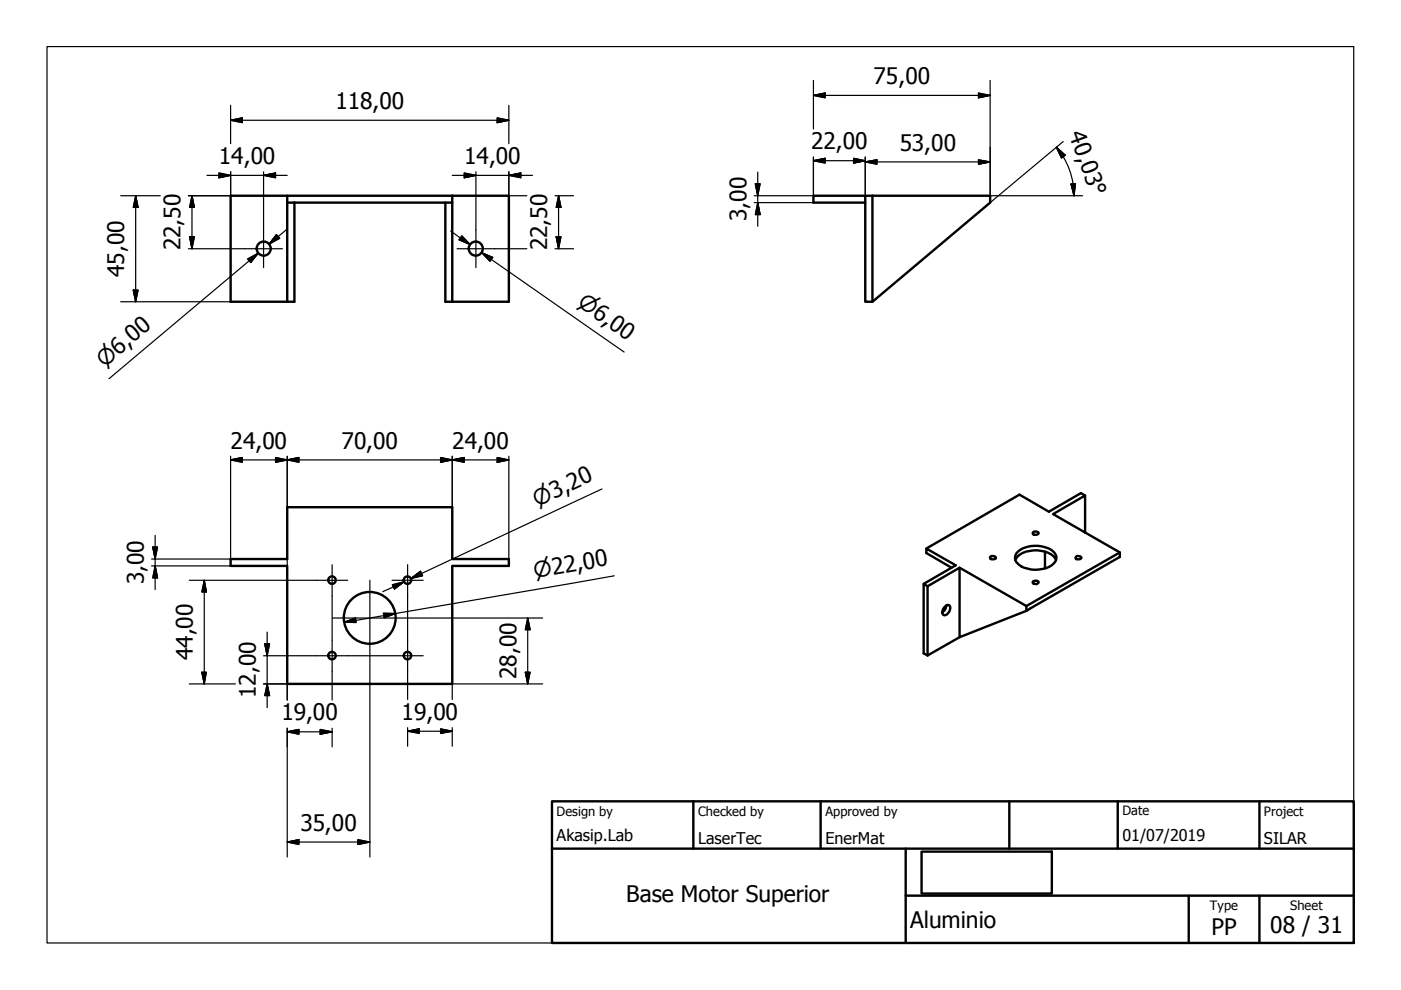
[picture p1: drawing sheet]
<svg xmlns="http://www.w3.org/2000/svg" width="297mm" height="210mm" viewBox="0 0 297 210" stroke-linecap="round" stroke-linejoin="round" font-family="sans-serif">
<!-- layer: Visible (ISO) -->
<g fill="none" stroke="#000" stroke-width=".51">
<path d="M60.9 43v-1.5h-12v22.5h13.5v-21M60.9 43h1.5M60.9 41.5h35M60.9 43v21M62.4 43h33.5M95.9 41.5h12v22.5h-13.5v-21M95.9 41.5v22.5M183.5 41.5h26.4v1.5l-24.9 21h-1.5zM183.5 41.5h-11v1.5h11M185 41.5v22.5M48.9 118.5h12v-11h35v11h12v1.5h-12v25h-35v-25h-12zM210 118a.67 .67 0 0 1 .7-.2 .67 .67 0 0 1 .4 .6l-.2 .1a.78 .78 0 0 1-1-.3z"/>
<path d="M215.3 118.7a3.7 3.7 0 0 1 3.1-1.9 5.4 5.4 0 0 1 5.2 1.5l.3 .4M215.8 116.9a6.3 6.3 0 0 1 7.7 .2 1.71 1.71 0 0 1-.4 2.7 6.2 6.2 0 0 1-7.6-.6 1.66 1.66 0 0 1 .3-2.3zM219.1 112.8a.63 .63 0 0 1 .6-.1 .63 .63 0 0 1 .5 .5l-.2 .1a.73 .73 0 0 1-1.1-.3zM221.6 117v3.5M228.2 118l.5-.1 .6 .3a.79 .79 0 0 1-1.3 .1zM230.1 112.9v-7.8l-6.8 3.9 14.1 8.1v1l-19.8 11.4M230.1 105.1l-.9-.5-6.8 3.9-6.2-3.6-19.8 11.4M237.4 117.1l-19.8 11.4M195.8 123.8l.9 .5M200.7 128.4l-.4 1-.5 .4v-.3a1.22 1.22 0 0 1 1.5-1.1 1.48 1.48 0 0 1-1.1 2.1l-.2-.2-.2-.5M201.7 120.4l-5.3-3.1v-1l6.2 3.6-6.8 3.9v14.7l.9 .5M203.5 135.1v-14.7l-6.8 3.9v14.7"/>
<path d="M203.5 120.4l14.1 8.1v1M217.6 129.5l-14.1 5.6-6.8 3.9M219.1 123.2a.63 .63 0 0 1 .6-.1 .63 .63 0 0 1 .5 .5 .75 .75 0 0 1-1.3-.2z"/>
<circle cx="55.9" cy="52.7" r="1.49"/>
<circle cx="100.9" cy="52.7" r="1.49"/>
<circle cx="70.4" cy="123" r=".79"/>
<circle cx="70.4" cy="139" r=".79"/>
<circle cx="78.4" cy="131" r="5.5"/>
<circle cx="86.4" cy="123" r=".79"/>
<circle cx="86.4" cy="139" r=".79"/>
</g>
<!-- layer: Sketch Geometry (ISO) -->
<path d="M10 9.9h277v190h-277z" fill="none" stroke="#000" stroke-width=".25"/>
<!-- layer: Title (ISO) -->
<path d="M117 169.9h170v30h-170zM117 179.9h170M147 169.9v10M174 169.9v10M192 179.9v20M214 169.9v10M237 169.9v10M267 169.9v10M192 189.9h95M195.4 180.6h27.6v8.9h-27.6zM252 189.9v10M267 189.9v10" fill="none" stroke="#000" stroke-width=".51"/>
<!-- layer: Center Mark (ISO) -->
<g fill="none" stroke="#000" stroke-width=".25">
<path d="M51.9 52.7h8M55.9 48.7v8M96.9 52.7h8M100.9 48.7v8M70.4 119.7v6.6M86.4 119.7v6.6M67.1 123h6.6M67.1 139h6.6M70.4 131h16M70.4 135.7v6.6M78.4 123v16M83.1 123h6.6"/>
<path d="M83.1 139h6.6M86.4 135.7v6.6"/>
</g>
<!-- layer: Dimension (ISO) -->
<g fill="none" stroke="#000" stroke-width=".25">
<path d="M172.5 17.1v10.2M207.5 19.7l2.4 .5-2.4 .5zM209.9 17.1v24.4h19.7M43.9 37.2h17M46.4 36.7l2.5 .5-2.5 .5zM48.9 25.5l2.5-.5v1zM48.9 25.5h59M48.9 22.3v8.2M48.9 36.4v5.1h-9M55.9 37.2l2.5-.5v1zM55.9 36.4v12.3M95.9 37.2h17"/>
<path d="M98.4 36.7l2.5 .5-2.5 .5zM100.9 36.4v12.3M105.4 25l2.5 .5-2.5 .5zM107.9 37.2l2.5-.5v1zM107.9 22.3v8.2M107.9 36.4v5.1h3.8M160.1 39h1.1l-.5 2.5zM160.7 36.5v11.5M172.5 34.1l2.4-.5v1zM172.5 20.2l2.4-.5v1zM172.5 33.3v8.2h-12.6M172.5 34.1h11"/>
<path d="M172.5 20.2h37.4M181 33.6l2.5 .5-2.5 .5zM183.5 34.3l2.4-.4v.9zM183.5 33.3v8.2M183.5 34.3h26.4M207.5 33.9l2.4 .4-2.4 .5zM224 31.2l1.9 1.7-.9 .6zM224 31.2a15.7 15.7 0 0 1 3.2 6.3l.3 1.5 .2 2.5M225.4 30l-15.5 13M227.1 39h.9l-.3 2.5zM25.6 41.5h8.4M28.8 41.5l.5 2.5h-1z"/>
<path d="M28.8 41.5v22.5M39.9 52.7h12M40.2 50.2h1l-.5 2.5zM40.7 41.5l.5 2.5h-1zM40.7 41.5v11.2M52.5 54.9l2.2-1.2-1.6 2zM52.8 55.3l1.9-1.6-31.6 26.6M58.6 49.8l.7 .7-2.3 1.3zM60.9 48.5l-3.9 3.3M95.6 49l4.1 2.9M97.9 50l1.8 1.9-2.4-1.1zM102.1 53.6l2.4 1-.6 .8z"/>
<path d="M104.2 55l-2.1-1.4 30.2 21M104.9 52.7h6.8M117.7 41.5h3.9M117.7 52.7h3.9M117.9 50.2h1l-.5 2.5zM118.4 41.5l.5 2.5h-1zM118.4 41.5v11.2M159.9 43h12.6M160.7 43l.5 2.5h-1.1zM25.6 64h23.3M28.3 61.5h1l-.5 2.5zM48.9 97.5l2.5-.5v1z"/>
<path d="M48.9 96.7v21.8h-16.8M48.9 97.5h59M58.4 97l2.5 .5-2.5 .5zM60.9 97.5l2.5-.5v1zM60.9 96.7v10.8M93.4 97l2.5 .5-2.5 .5zM95.9 97.5l2.5-.5v1zM95.9 96.7v10.8M105.4 97l2.5 .5-2.5 .5zM107.9 96.7v21.8M32.1 120h16.8M32.4 116h1l-.5 2.5z"/>
<path d="M32.9 120l.5 2.5h-1zM32.9 113.5v11.5M60.9 118.5v29.9M127.6 103.7l-40.5 19 2.3-1.1M40.1 123h27M43.3 123l.5 2.5h-1zM43.3 123v22M55.9 139h11.2M56.1 136.5h1l-.5 2.5zM56.6 134v16M70.4 126.3v4.6M70.4 131.1v4.6"/>
<path d="M73 131.9l2.4-.9 .1 1zM73.7 139h4.6M78.4 139v42.7M78.5 139h4.6M81.3 130l2.5 .1-2.3 .9zM83.2 124l2.5-.6-2.1 1.5zM85.7 123.4l-4.5 2M86.4 126.3v4.6M86.4 131.1v4.6M86.4 131h28.7M87.1 122.7l2.1-1.6 .4 1zM111.9 131l.5 2.5h-1z"/>
<path d="M111.9 131v14M130.2 122.1l-57.2 9.8M40.1 145h9.8M42.8 142.5h1l-.5 2.5zM55.9 145h5M56.6 145l.5 2.5h-1zM60.9 155.2l2.5-.5v1zM60.9 154.4v27.3M60.9 155.2h9.5M67.9 154.7l2.5 .5-2.5 .5zM70.4 142.3v6.1M70.4 154.4v3.9"/>
<path d="M86.4 155l2.5-.5v1zM86.4 155h9.5M86.4 142.3v6M86.4 154.3v3.9M93.4 154.5l2.5 .5-2.5 .5zM95.9 154.3v3.9M111.4 142.5h1l-.5 2.5zM115.1 145h-19.2v3.3M60.9 178.5l2.5-.5v1zM60.9 178.5h17.5M75.9 178l2.5 .5-2.5 .5z"/>
</g>
<g fill="#000" stroke="#000" stroke-width=".25">
<path d="M172.5 20.2l2.4-.5zM172.5 20.2l2.4-.5v1zM46.4 37.7l2.5-.5zM46.4 36.7l2.5 .5-2.5 .5zM48.9 25.5l2.5-.5zM48.9 25.5l2.5-.5v1zM55.9 37.2l2.5-.5zM55.9 37.2l2.5-.5v1zM98.4 37.7l2.5-.5zM98.4 36.7l2.5 .5-2.5 .5zM105.4 26l2.5-.5zM105.4 25l2.5 .5-2.5 .5z"/>
<path d="M107.9 37.2l2.5-.5zM107.9 37.2l2.5-.5v1zM160.1 39l.6 2.5zM160.1 39h1.1l-.5 2.5zM172.5 34.1l2.4-.5zM172.5 34.1l2.4-.5v1zM181 34.6l2.5-.5zM181 33.6l2.5 .5-2.5 .5zM183.5 34.3l2.4-.4zM183.5 34.3l2.4-.4v.9zM207.5 34.8l2.4-.5zM207.5 33.9l2.4 .4-2.4 .5z"/>
<path d="M207.5 20.7l2.4-.5zM207.5 19.7l2.4 .5-2.4 .5zM224 31.2l1.9 1.7zM224 31.2l1.9 1.7-.9 .6zM227.1 39l.6 2.5zM227.1 39h.9l-.3 2.5zM28.8 41.5l.5 2.5zM28.8 41.5l.5 2.5h-1zM40.2 50.2l.5 2.5zM40.2 50.2h1l-.5 2.5zM40.7 41.5l.5 2.5zM40.7 41.5l.5 2.5h-1z"/>
<path d="M54.7 53.7l-1.6 2zM52.5 54.9l2.2-1.2-1.6 2zM58.6 49.8l-1.6 2zM58.6 49.8l.7 .7-2.3 1.3zM97.3 50.8l2.4 1.1zM97.9 50l1.8 1.9-2.4-1.1zM102.1 53.6l2.4 1zM102.1 53.6l2.4 1-.6 .8zM117.9 50.2l.5 2.5zM117.9 50.2h1l-.5 2.5zM118.4 41.5l.5 2.5zM118.4 41.5l.5 2.5h-1z"/>
<path d="M160.7 43l.5 2.5zM160.7 43l.5 2.5h-1.1zM28.3 61.5l.5 2.5zM28.3 61.5h1l-.5 2.5zM48.9 97.5l2.5-.5zM48.9 97.5l2.5-.5v1zM58.4 98l2.5-.5zM58.4 97l2.5 .5-2.5 .5zM60.9 97.5l2.5-.5zM60.9 97.5l2.5-.5v1zM93.4 98l2.5-.5zM93.4 97l2.5 .5-2.5 .5z"/>
<path d="M95.9 97.5l2.5-.5zM95.9 97.5l2.5-.5v1zM105.4 98l2.5-.5zM105.4 97l2.5 .5-2.5 .5zM32.4 116l.5 2.5zM32.4 116h1l-.5 2.5zM32.9 120l.5 2.5zM32.9 120l.5 2.5h-1zM43.3 123l.5 2.5zM43.3 123l.5 2.5h-1zM56.1 136.5l.5 2.5zM56.1 136.5h1l-.5 2.5z"/>
<path d="M73 131.9l2.4-.9zM73 131.9l2.4-.9 .1 1zM81.5 131l2.3-.9zM81.3 130l2.5 .1-2.3 .9zM83.6 124.9l2.1-1.5zM83.2 124l2.5-.6-2.1 1.5zM87.1 122.7l2.1-1.6zM87.1 122.7l2.1-1.6 .4 1zM111.9 131l.5 2.5zM111.9 131l.5 2.5h-1zM42.8 142.5l.5 2.5zM42.8 142.5h1l-.5 2.5z"/>
<path d="M56.6 145l.5 2.5zM56.6 145l.5 2.5h-1zM60.9 155.2l2.5-.5zM60.9 155.2l2.5-.5v1zM67.9 155.7l2.5-.5zM67.9 154.7l2.5 .5-2.5 .5zM86.4 155l2.5-.5zM86.4 155l2.5-.5v1zM93.4 155.5l2.5-.5zM93.4 154.5l2.5 .5-2.5 .5zM111.4 142.5l.5 2.5zM111.4 142.5h1l-.5 2.5z"/>
<path d="M60.9 178.5l2.5-.5zM60.9 178.5l2.5-.5v1zM75.9 179l2.5-.5zM75.9 178l2.5 .5-2.5 .5z"/>
</g>
<g font-size="4.8">
<text x="185.2" y="17.8">75,00</text>
<text x="71.1" y="23.1">118,00</text>
<text x="226.6" y="28.5" transform="rotate(70 226.6 28.5)">40,03°</text>
<text x="46.4" y="34.8">14,00</text>
<text x="98.4" y="34.8">14,00</text>
<text x="172" y="31.7">22,00</text>
<text x="190.8" y="32">53,00</text>
<text x="158.2" y="46.9" transform="rotate(-90 158.2 46.9)">3,00</text>
<text x="38.3" y="53.1" transform="rotate(-90 38.3 53.1)">22,50</text>
<text x="116" y="53.1" transform="rotate(-90 116 53.1)">22,50</text>
<text x="26.4" y="58.7" transform="rotate(-90 26.4 58.7)">45,00</text>
<text x="48.9" y="95.1">24,00</text>
<text x="72.4" y="95.1">70,00</text>
<text x="95.9" y="95.1">24,00</text>
<text x="30.5" y="123.9" transform="rotate(-90 30.5 123.9)">3,00</text>
<text x="40.9" y="140" transform="rotate(-90 40.9 140)">44,00</text>
<text x="109.5" y="144" transform="rotate(-90 109.5 144)">28,00</text>
<text x="54.2" y="148" transform="rotate(-90 54.2 148)">12,00</text>
<text x="59.7" y="152.8">19,00</text>
<text x="85.2" y="152.6">19,00</text>
<text x="63.7" y="176.1">35,00</text>
<text x="132.8" y="191.2">Base Motor Superior</text>
<text x="193" y="196.7">Aluminio</text>
<text x="269.3" y="197.8">08 / 31</text>
<text x="256.9" y="198.2">PP</text>
</g>
<g font-size="4.6">
<text x="122.2" y="64.7" transform="rotate(35 122.2 64.7)">⌀6,00</text>
<text x="22.2" y="77.9" transform="rotate(-40 22.2 77.9)">⌀6,00</text>
<text x="113.9" y="107.5" transform="rotate(-25 113.9 107.5)">⌀3,20</text>
<text x="113.4" y="122.6" transform="rotate(-10 113.4 122.6)">⌀22,00</text>
</g>
<g font-size="3.4">
<text x="118" y="178.2">Akasip.Lab</text>
<text x="148" y="178.9">LaserTec</text>
<text x="175" y="178.9">EnerMat</text>
<text x="238" y="178.3">01/07/2019</text>
<text x="268" y="178.9">SILAR</text>
</g>
<g font-size="2.7">
<text x="118" y="173">Design by</text>
<text x="148" y="173">Checked by</text>
<text x="175" y="173">Approved by</text>
<text x="238" y="172.9">Date</text>
<text x="268" y="172.9">Project</text>
<text x="256.5" y="192.9">Type</text>
<text x="273.6" y="193">Sheet</text>
</g>
</svg>
